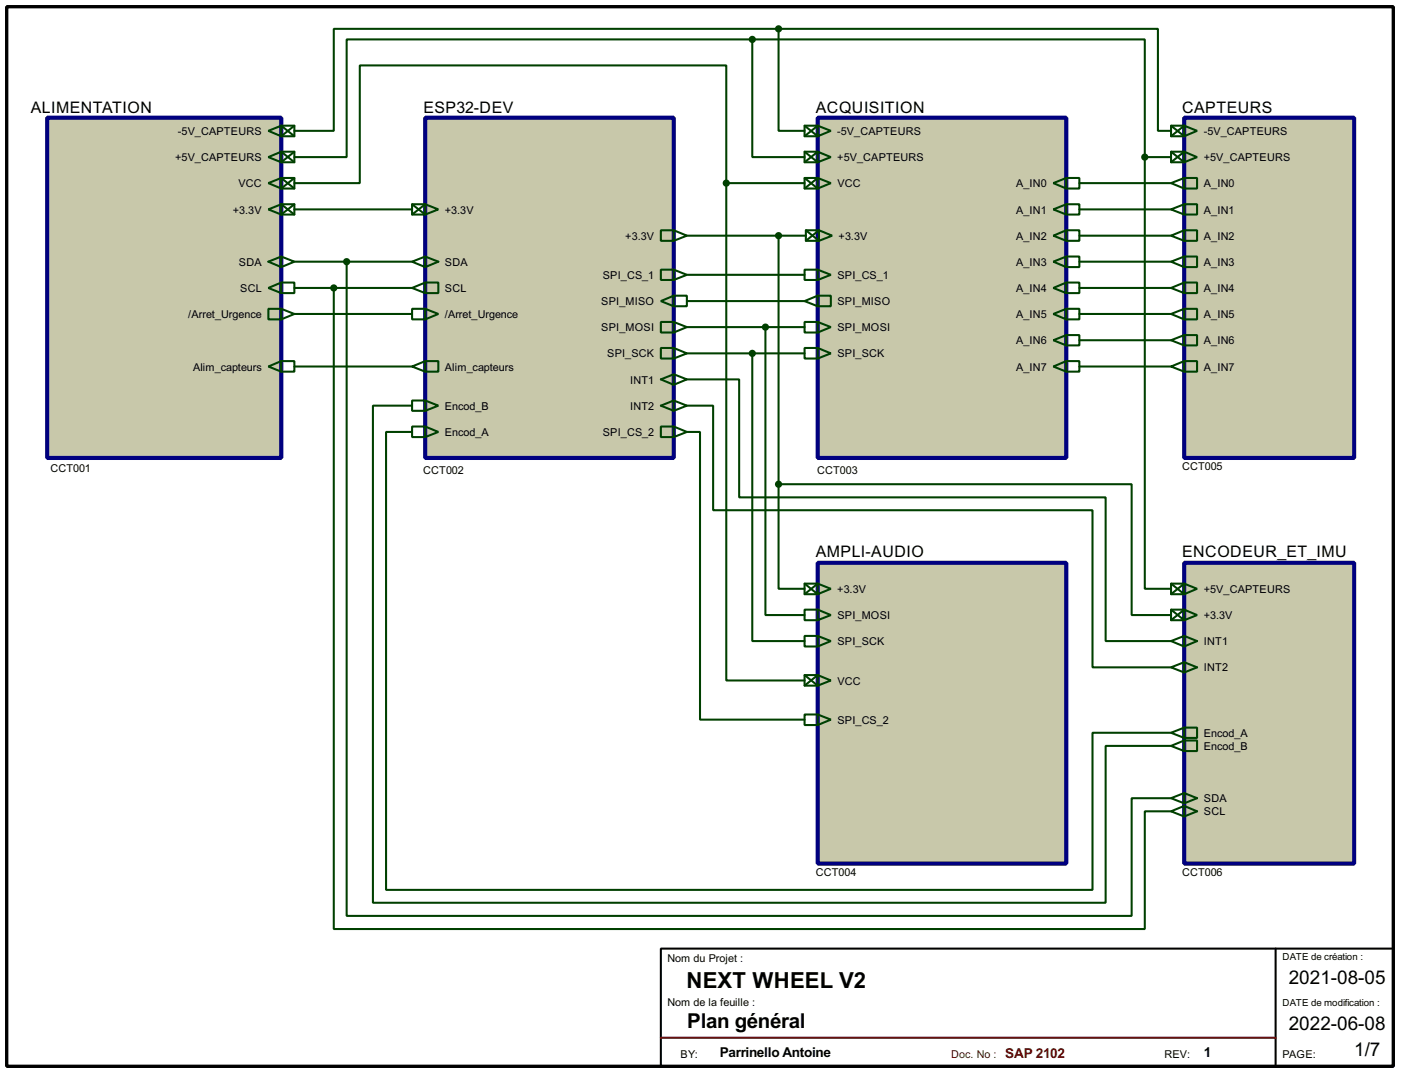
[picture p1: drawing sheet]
<svg xmlns="http://www.w3.org/2000/svg" width="272mm" height="208mm" viewBox="0 0 272 208" stroke-linecap="round" stroke-linejoin="round" font-family="sans-serif">
<g fill="none" stroke="#004000" stroke-width=".4">
<path d="M146.1 7.7h-78.8v22.8h-10.1M146.1 7.7v22.8h10.1M146.1 7.7h76.2v22.8M151.2 5.6h-86.4v19.8h-7.6M151.2 5.6h73.6v19.8h2.6M151.2 5.6v19.8h5M57.2 35.6h12.7v-22.9h71.1v22.9M141 35.6v96.5h15.2M141 35.6h15.2M209.6 35.6h17.8M222.3 30.5v83.8h5.1M222.3 30.5h5.1"/>
<path d="M57.2 40.7h22.8M57.2 50.8h22.8M57.2 55.9h22.8M64.8 55.9v124.5h157.5v-22.9h5.1M67.3 50.8v127h152.4v-22.8h7.7M133.4 58.5h22.8M133.4 53.4h22.8M133.4 45.8h23.1M151.2 45.8v48.2M209.6 40.7h17.8M209.6 45.8h17.8M209.6 50.8h17.8"/>
<path d="M209.6 55.9h17.8M57.2 71.2h22.8M57.2 61h22.8M80 78.8h-7.6v96.5h142.3v-30.5h12.7M133.4 73.7h10.1v22.9h71.2v27.9h12.7M133.4 78.8h5.1v20.3h73.6v30.5h15.3M133.4 63.5h22.8M133.4 68.6h22.8M146.1 68.6v55.9h10.1M148.6 63.5v55.9h7.6M209.6 71.2h17.8M209.6 61h17.8"/>
<path d="M209.6 66.1h17.8M80 83.9h-5v88.9h137.1v-30.5h15.3M133.4 83.9h2.5v55.8h20.3M151.2 94h68.5v25.4h7.7M151.2 94v20.3h5"/>
</g>
<g fill="#c8c8aa" stroke="#000080" stroke-width=".8">
<path d="M9.2 22.9h45.4v66h-45.4z"/>
<path d="M82.6 22.9h48.2v66h-48.2z"/>
<path d="M158.8 22.9h48.2v66h-48.2z"/>
</g>
<g fill="none" stroke="#004000" stroke-width=".4">
<path d="M52.1 55.9l2.5-1h2.6v2h-2.6zM52.1 60h2.5l2.6 1-2.6 1h-2.5zM54.6 49.8l2.6 1-2.6 1.1zM54.6 54.9v2M54.6 60v2M54.6 49.8l-2.5 1 2.5 1.1M80 50.8l2.6-1v2.1zM80 55.9l2.6-1h2.5v2h-2.5zM80 60h2.6l2.5 1-2.5 1h-2.6zM82.6 54.9v2M82.6 60v2M82.6 49.8l2.5 1-2.5 1.1"/>
<path d="M128.3 44.7h2.5l2.6 1.1-2.6 1h-2.5zM130.8 44.7v2.1M156.5 44.7h2.5l2.6 1.1-2.6 1h-2.5zM156.5 44.7l2.5 2.1v-2.1l-2.5 2.1M52.1 71.2l2.5-1.1h2.6v2.1h-2.6zM54.6 70.1v2.1M80 71.2l2.6-1.1h2.5v2.1h-2.5zM82.6 70.1v2.1"/>
</g>
<path d="M158.8 109.3h48.2v58.4h-48.2z" fill="#c8c8aa" stroke="#000080" stroke-width=".8"/>
<g fill="none" stroke="#004000" stroke-width=".4">
<path d="M52.1 25.4l2.5-1h2.6v2.1h-2.6zM52.1 35.6l2.5-1h2.6v2h-2.6zM57.2 39.7l-2.6 2v-2l2.6 2M57.2 24.4l-2.6 2.1v-2.1l2.6 2.1M57.2 34.6l-2.6 2v-2l2.6 2M80 39.7h2.6l2.5 1-2.5 1h-2.6zM80 39.7l2.6 2v-2l-2.6 2M52.1 40.7l2.5-1h2.6v2h-2.6zM128.3 58.5l2.5-1.1h2.6v2.1h-2.6zM128.3 52.4h2.5l2.6 1-2.6 1h-2.5zM130.8 52.4v2M130.8 57.4v2.1"/>
<path d="M156.2 58.5l2.6-1.1h2.5v2.1h-2.5zM156.2 52.4h2.6l2.5 1-2.5 1h-2.6zM158.8 52.4v2M158.8 57.4v2.1M128.3 67.6h2.5l2.6 1-2.6 1h-2.5zM128.3 62.5h2.5l2.6 1-2.6 1.1h-2.5zM130.8 62.5v2.1M130.8 67.6v2M156.2 62.5h2.6l2.5 1-2.5 1.1h-2.6zM156.2 67.6h2.6l2.5 1-2.5 1h-2.6zM158.8 62.5v2.1M158.8 67.6v2"/>
<path d="M128.3 82.8h2.5l2.6 1.1-2.6 1h-2.5zM130.8 82.8v2.1M156.2 113.3h2.6l2.5 1-2.5 1.1h-2.6zM156.2 118.4h2.6l2.5 1-2.5 1h-2.6zM156.2 113.3l2.6 2.1v-2.1l-2.6 2.1M158.8 118.4v2M156.2 123.5h2.6l2.5 1-2.5 1h-2.6zM156.2 131.1h2.6l2.5 1-2.5 1h-2.6zM156.2 138.7h2.6l2.5 1-2.5 1.1h-2.6zM156.2 131.1l2.6 2v-2l-2.6 2M158.8 123.5v2M158.8 138.7v2.1"/>
</g>
<g fill="#004000" stroke="#004000" stroke-width=".4">
<circle cx="148.6" cy="63.5" r=".5"/>
<circle cx="146" cy="68.6" r=".5"/>
</g>
<path d="M1.3 1.3h269.2v205.7h-269.2z" fill="none" stroke="#000" stroke-width=".65"/>
<path d="M128.3 184.2h142.2v22.8h-142.2zM247.7 184.2v22.8" fill="none" stroke="#000" stroke-width=".4"/>
<path d="M128.3 201.5h119.4" fill="none" stroke="#800000" stroke-width=".4"/>
<path d="M229.9 22.9h33v66h-33z" fill="#c8c8aa" stroke="#000080" stroke-width=".8"/>
<g fill="none" stroke="#004000" stroke-width=".4">
<path d="M52.1 30.5l2.5-1h2.6v2h-2.6zM57.2 29.5l-2.6 2v-2l2.6 2M156.2 24.4h2.6l2.5 1-2.5 1.1h-2.6zM156.2 29.5h2.6l2.5 1-2.5 1h-2.6zM156.2 24.4l2.6 2.1v-2.1l-2.6 2.1M156.2 29.5l2.6 2v-2l-2.6 2M204.5 35.6l2.5-1h2.6v2h-2.6zM207 34.6v2M207 39.7v2M227.4 24.4h2.5l2.5 1-2.5 1.1h-2.5zM227.4 29.5h2.5l2.5 1-2.5 1h-2.5zM227.4 35.6l2.5-1h2.5v2h-2.5z"/>
<path d="M227.4 24.4l2.5 2.1v-2.1l-2.5 2.1M227.4 29.5l2.5 2v-2l-2.5 2M229.9 34.6v2M229.9 39.7v2M204.5 40.7l2.5-1h2.6v2h-2.6zM204.5 45.8l2.5-1.1h2.6v2.1h-2.6zM204.5 50.8l2.5-1h2.6v2.1h-2.6zM204.5 55.9l2.5-1h2.6v2h-2.6zM207 44.7v2.1M207 49.8v2.1M207 54.9v2M207 60v2"/>
<path d="M227.4 40.7l2.5-1h2.5v2h-2.5zM227.4 45.8l2.5-1.1h2.5v2.1h-2.5zM227.4 50.8l2.5-1h2.5v2.1h-2.5zM227.4 55.9l2.5-1h2.5v2h-2.5zM229.9 44.7v2.1M229.9 49.8v2.1M229.9 54.9v2M229.9 60v2M204.5 61l2.5-1h2.6v2h-2.6zM204.5 66.1l2.5-1h2.6v2h-2.6zM204.5 71.2l2.5-1.1h2.6v2.1h-2.6zM207 65.1v2"/>
<path d="M207 70.1v2.1M227.4 61l2.5-1h2.5v2h-2.5zM227.4 66.1l2.5-1h2.5v2h-2.5zM227.4 71.2l2.5-1.1h2.5v2.1h-2.5zM229.9 65.1v2M229.9 70.1v2.1"/>
</g>
<g fill="#004000" stroke="#004000" stroke-width=".4">
<circle cx="151.1" cy="5.6" r=".5"/>
<circle cx="146" cy="7.7" r=".5"/>
</g>
<path d="M229.9 109.3h33v58.4h-33z" fill="#c8c8aa" stroke="#000080" stroke-width=".8"/>
<g fill="none" stroke="#004000" stroke-width=".4">
<path d="M156.2 34.6h2.6l2.5 1-2.5 1h-2.6zM156.2 34.6l2.6 2v-2l-2.6 2M80 77.8h2.6l2.5 1-2.5 1h-2.6zM82.6 77.8v2M130.8 72.7l2.6 1-2.6 1zM130.8 77.8l2.6 1-2.6 1zM130.8 72.7l-2.5 1 2.5 1M130.8 77.8l-2.5 1 2.5 1M80 82.8h2.6l2.5 1.1-2.5 1h-2.6zM82.6 82.8v2.1M227.4 113.3h2.5l2.5 1-2.5 1.1h-2.5zM227.4 118.4h2.5l2.5 1-2.5 1h-2.5z"/>
<path d="M227.4 113.3l2.5 2.1v-2.1l-2.5 2.1M227.4 118.4l2.5 2v-2l-2.5 2M227.4 124.5l2.5-1v2zM227.4 129.6l2.5-1v2zM229.9 123.5l2.5 1-2.5 1M229.9 128.6l2.5 1-2.5 1M227.4 142.3l2.5-1h2.5v2h-2.5zM227.4 144.8l2.5-1h2.5v2h-2.5zM227.4 155l2.5-1v2zM227.4 157.5l2.5-1v2zM229.9 141.3v2M229.9 143.8v2"/>
<path d="M229.9 154l2.5 1-2.5 1M229.9 156.5l2.5 1-2.5 1"/>
</g>
<g fill="#004000" stroke="#004000" stroke-width=".4">
<circle cx="222.2" cy="30.5" r=".5"/>
<circle cx="151.1" cy="45.8" r=".5"/>
<circle cx="151.1" cy="94" r=".5"/>
<circle cx="141" cy="35.6" r=".5"/>
<circle cx="67.3" cy="50.8" r=".5"/>
<circle cx="64.8" cy="55.9" r=".5"/>
</g>
<text font-size="4.8" x="133.3" y="191.7">NEXT WHEEL V2</text>
<text font-size="4.5" x="133.4" y="199.6">Plan général</text>
<g font-size="4.1">
<text x="250.2" y="191.1">2021-08-05</text>
<text x="250.2" y="199.9">2022-06-08</text>
<text x="262.9" y="205">1/7</text>
</g>
<g font-size="3.5">
<text x="6" y="21.9">ALIMENTATION</text>
<text x="82.2" y="21.9">ESP32-DEV</text>
<text x="158.4" y="21.9">ACQUISITION</text>
<text x="229.5" y="21.9">CAPTEURS</text>
<text x="158.4" y="108.2">AMPLI-AUDIO</text>
<text x="229.5" y="108.2">ENCODEUR_ET_IMU</text>
</g>
<g font-size="3">
<text x="139.7" y="205.2">Parrinello Antoine</text>
<text x="233.7" y="205.2">1</text>
</g>
<text font-size="3" fill="#800000" x="195.1" y="205.4">SAP 2102</text>
<g font-size="2.4">
<text x="34.6" y="26.2">-5V_CAPTEURS</text>
<text x="162.6" y="26.2">-5V_CAPTEURS</text>
<text x="233.7" y="26.2">-5V_CAPTEURS</text>
<text x="34" y="31.3">+5V_CAPTEURS</text>
<text x="162.6" y="31.3">+5V_CAPTEURS</text>
<text x="233.7" y="31.3">+5V_CAPTEURS</text>
<text x="45.2" y="41.5">+3.3V</text>
<text x="46.3" y="36.3">VCC</text>
<text x="86.4" y="41.5">+3.3V</text>
<text x="162.6" y="36.3">VCC</text>
<text x="197.3" y="36.3">A_IN0</text>
<text x="197.3" y="41.5">A_IN1</text>
<text x="233.7" y="36.3">A_IN0</text>
<text x="233.7" y="41.5">A_IN1</text>
<text x="121.4" y="46.6">+3.3V</text>
<text x="162.8" y="46.6">+3.3V</text>
<text x="197.3" y="46.6">A_IN2</text>
<text x="233.7" y="46.6">A_IN2</text>
<text x="46.4" y="51.6">SDA</text>
<text x="86.4" y="51.6">SDA</text>
<text x="197.3" y="51.6">A_IN3</text>
<text x="233.7" y="51.6">A_IN3</text>
<text x="46.6" y="56.7">SCL</text>
<text x="86.4" y="56.7">SCL</text>
<text x="116.7" y="59.3">SPI_MISO</text>
<text x="117" y="54.2">SPI_CS_1</text>
<text x="162.6" y="59.3">SPI_MISO</text>
<text x="162.6" y="54.2">SPI_CS_1</text>
<text x="197.3" y="56.7">A_IN4</text>
<text x="233.7" y="56.7">A_IN4</text>
<text x="36.6" y="61.7">/Arret_Urgence</text>
<text x="86.4" y="61.7">/Arret_Urgence</text>
<text x="116.7" y="64.3">SPI_MOSI</text>
<text x="162.6" y="64.3">SPI_MOSI</text>
<text x="197.3" y="61.7">A_IN5</text>
<text x="233.7" y="61.7">A_IN5</text>
<text x="37.5" y="72">Alim_capteurs</text>
<text x="86.4" y="72">Alim_capteurs</text>
<text x="117.9" y="69.4">SPI_SCK</text>
<text x="162.6" y="69.4">SPI_SCK</text>
<text x="197.3" y="66.9">A_IN6</text>
<text x="197.3" y="72">A_IN7</text>
<text x="233.7" y="66.9">A_IN6</text>
<text x="233.7" y="72">A_IN7</text>
<text x="122.3" y="74.4">INT1</text>
<text x="86.4" y="79.6">Encod_B</text>
<text x="122.3" y="79.6">INT2</text>
<text x="86.4" y="84.7">Encod_A</text>
<text x="117" y="84.7">SPI_CS_2</text>
<text x="9.8" y="91.5">CCT001</text>
<text x="82.2" y="92.1">CCT002</text>
<text x="158.6" y="92.1">CCT003</text>
<text x="229.5" y="91.3">CCT005</text>
<text x="162.6" y="115.1">+3.3V</text>
<text x="233.7" y="115.1">+5V_CAPTEURS</text>
<text x="162.6" y="125.3">SPI_SCK</text>
<text x="162.6" y="120.2">SPI_MOSI</text>
<text x="233.7" y="120.2">+3.3V</text>
<text x="233.7" y="125.3">INT1</text>
<text x="233.7" y="130.4">INT2</text>
<text x="162.6" y="132.9">VCC</text>
<text x="162.6" y="140.5">SPI_CS_2</text>
<text x="233.7" y="143.1">Encod_A</text>
<text x="233.7" y="145.6">Encod_B</text>
<text x="233.7" y="155.8">SDA</text>
<text x="233.7" y="158.3">SCL</text>
<text x="158.4" y="170.1">CCT004</text>
<text x="229.5" y="170.1">CCT006</text>
<text x="129.6" y="186.8">Nom du Projet :</text>
<text x="129.6" y="195.2">Nom de la feuille :</text>
<text x="132.1" y="205.4">BY:</text>
<text x="226.1" y="205.4">REV:</text>
<text x="249" y="205.4">PAGE:</text>
</g>
<text font-size="2.4" fill="#800000" x="184.7" y="205.5">Doc. No :</text>
<g font-size="2.1">
<text x="249" y="186.4">DATE de création :</text>
<text x="249" y="195.3">DATE de modification :</text>
</g>
</svg>
